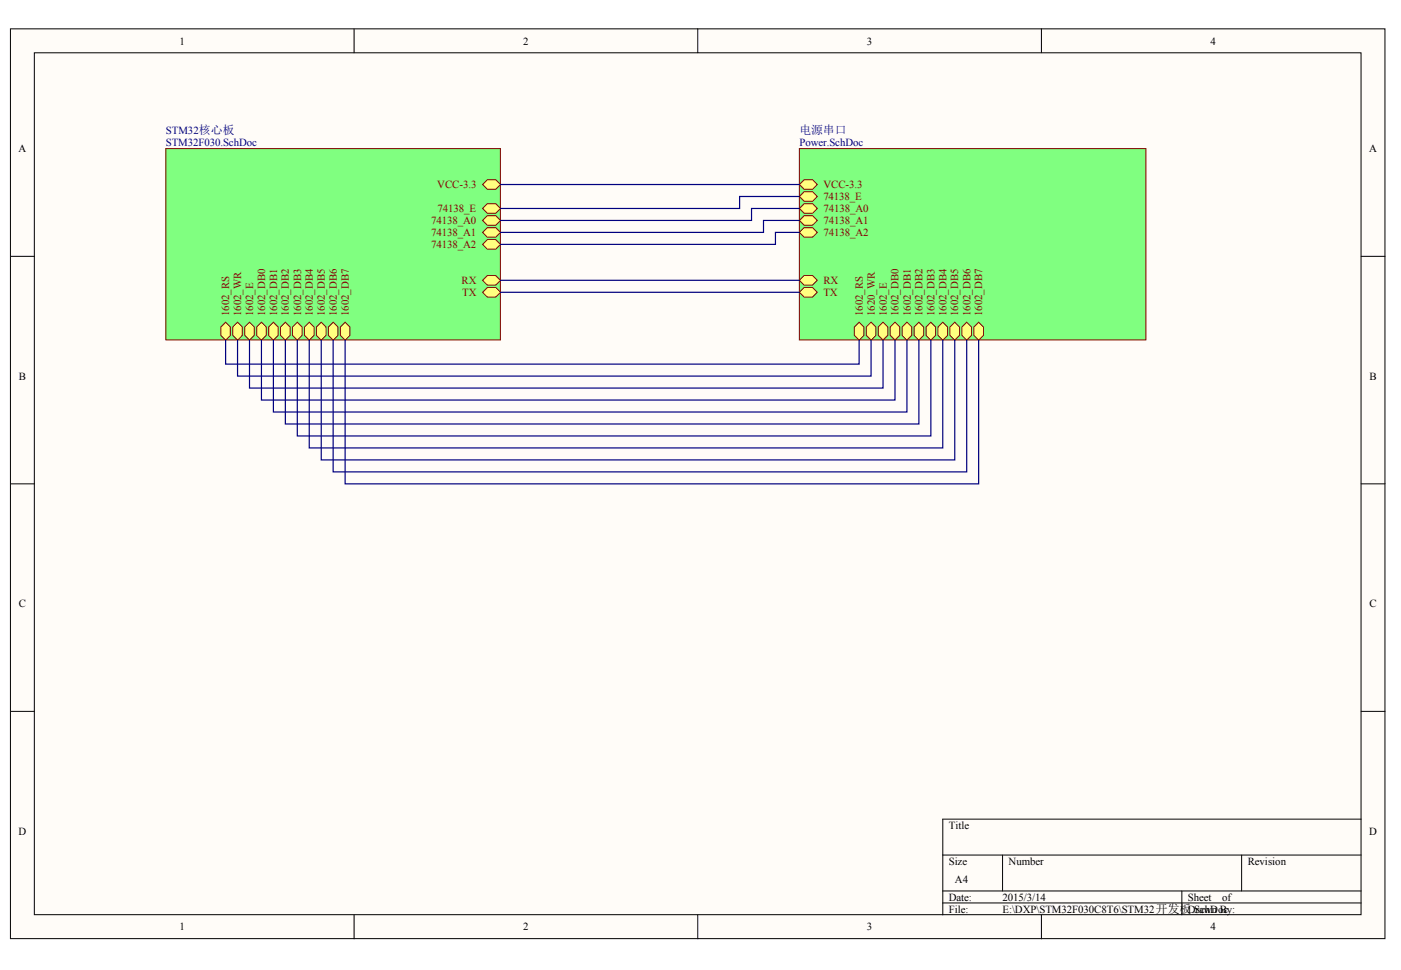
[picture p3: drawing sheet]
<svg xmlns="http://www.w3.org/2000/svg" width="289mm" height="200mm" viewBox="0 0 289 200" stroke-linecap="round" stroke-linejoin="round" font-family="sans-serif">
<g fill="#fffcf8" stroke="#000" stroke-width=".21">
<path d="M2.2 5.9h283.4v187.7h-283.4z"/>
<path d="M7.1 10.9h273.6v177.7h-273.6z"/>
</g>
<g fill="none" stroke="#000" stroke-width=".21">
<path d="M73 5.9v5M143.9 5.9v5M214.8 5.9v5M2.2 52.9h4.9M280.7 52.9h4.9M2.2 99.8h4.9M280.7 99.8h4.9M2.2 146.7h4.9M280.7 146.7h4.9M194.4 176.3h86.3M206.8 176.3v7.4M256.1 176.3v7.4"/>
<path d="M280.7 168.9h-86.3v19.8M73 188.7v4.9M143.9 188.7v4.9M194.4 183.7h86.3M194.4 186.2h86.3M214.8 188.7v4.9M243.7 183.7v5"/>
</g>
<path d="M34.2 30.6h69v39.5h-69z" fill="#80ff80" stroke="#800000" stroke-width=".21"/>
<g fill="#ffff80" stroke="#800000" stroke-width=".21">
<path d="M100.5 37.1h1.7l1 .9-1 1h-1.7l-1-1z" fill-rule="evenodd"/>
<path d="M100.5 42h1.7l1 1-1 1h-1.7l-1-1z" fill-rule="evenodd"/>
<path d="M100.5 44.5h1.7l1 1-1 .9h-1.7l-1-.9z" fill-rule="evenodd"/>
<path d="M100.5 46.9h1.7l1 1-1 1h-1.7l-1-1z" fill-rule="evenodd"/>
<path d="M100.5 49.4h1.7l1 1-1 1h-1.7l-1-1z" fill-rule="evenodd"/>
<path d="M46.5 66.4l1 1v1.8l-1 .9-1-.9v-1.8z" fill-rule="evenodd"/>
<path d="M49 66.4l1 1v1.8l-1 .9-1-.9v-1.8z" fill-rule="evenodd"/>
<path d="M53.9 66.4l1 1v1.8l-1 .9-1-.9v-1.8z" fill-rule="evenodd"/>
<path d="M56.4 66.4l1 1v1.8l-1 .9-1-.9v-1.8z" fill-rule="evenodd"/>
<path d="M58.8 66.4l1 1v1.8l-1 .9-.9-.9v-1.8z" fill-rule="evenodd"/>
<path d="M63.8 66.4l1 1v1.8l-1 .9-1-.9v-1.8z" fill-rule="evenodd"/>
<path d="M66.2 66.4l1 1v1.8l-1 .9-.9-.9v-1.8z" fill-rule="evenodd"/>
<path d="M68.7 66.4l1 1v1.8l-1 .9-1-.9v-1.8z" fill-rule="evenodd"/>
<path d="M61.3 66.4l1 1v1.8l-1 .9-1-.9v-1.8z" fill-rule="evenodd"/>
<path d="M51.5 66.4l.9 1v1.8l-.9 .9-1-.9v-1.8z" fill-rule="evenodd"/>
<path d="M71.2 66.4l1 1v1.8l-1 .9-1-.9v-1.8z" fill-rule="evenodd"/>
<path d="M100.5 56.8h1.7l1 1-1 1h-1.7l-1-1z" fill-rule="evenodd"/>
<path d="M100.5 59.3h1.7l1 1-1 1h-1.7l-1-1z" fill-rule="evenodd"/>
</g>
<path d="M164.8 30.6h71.5v39.5h-71.5z" fill="#80ff80" stroke="#800000" stroke-width=".21"/>
<g fill="#ffff80" stroke="#800000" stroke-width=".21">
<path d="M165.8 37.1h1.8l.9 .9-.9 1h-1.8l-1-1z" fill-rule="evenodd"/>
<path d="M165.8 39.5h1.8l.9 1-.9 1h-1.8l-1-1z" fill-rule="evenodd"/>
<path d="M165.8 42h1.8l.9 1-.9 1h-1.8l-1-1z" fill-rule="evenodd"/>
<path d="M165.8 44.5h1.8l.9 1-.9 .9h-1.8l-1-.9z" fill-rule="evenodd"/>
<path d="M165.8 46.9h1.8l.9 1-.9 1h-1.8l-1-1z" fill-rule="evenodd"/>
<path d="M177.2 66.4l1 1v1.8l-1 .9-1-.9v-1.8z" fill-rule="evenodd"/>
<path d="M179.6 66.4l1 1v1.8l-1 .9-.9-.9v-1.8z" fill-rule="evenodd"/>
<path d="M182.1 66.4l1 1v1.8l-1 .9-1-.9v-1.8z" fill-rule="evenodd"/>
<path d="M184.6 66.4l1 1v1.8l-1 .9-1-.9v-1.8z" fill-rule="evenodd"/>
<path d="M187 66.4l1 1v1.8l-1 .9-1-.9v-1.8z" fill-rule="evenodd"/>
<path d="M189.5 66.4l1 1v1.8l-1 .9-1-.9v-1.8z" fill-rule="evenodd"/>
<path d="M192 66.4l1 1v1.8l-1 .9-1-.9v-1.8z" fill-rule="evenodd"/>
<path d="M194.4 66.4l1 1v1.8l-1 .9-1-.9v-1.8z" fill-rule="evenodd"/>
<path d="M196.9 66.4l1 1v1.8l-1 .9-1-.9v-1.8z" fill-rule="evenodd"/>
<path d="M199.4 66.4l.9 1v1.8l-.9 .9-1-.9v-1.8z" fill-rule="evenodd"/>
<path d="M201.8 66.4l1 1v1.8l-1 .9-1-.9v-1.8z" fill-rule="evenodd"/>
<path d="M165.8 56.8h1.8l.9 1-.9 1h-1.8l-1-1z" fill-rule="evenodd"/>
<path d="M165.8 59.3h1.8l.9 1-.9 1h-1.8l-1-1z" fill-rule="evenodd"/>
</g>
<g fill="none" stroke="#000080" stroke-width=".25">
<path d="M103.2 38h61.6M103.2 57.8h61.6M164.8 40.5h-12.3v2.5h-49.3M164.8 43h-9.8v2.5h-51.8M164.8 45.5h-7.3v2.4h-54.3M164.8 47.9h-4.9v2.5h-56.7M46.5 70.1v5h130.7v-5M49 70.1v7.5h130.6v-7.5M51.5 70.1v9.9h130.6v-9.9M53.9 70.1v12.4h130.7v-12.4M56.4 70.1v14.9h130.6v-14.9M58.8 70.1v17.3h130.7v-17.3"/>
<path d="M61.3 70.1v19.8h130.7v-19.8M63.8 70.1v22.3h130.6v-22.3M66.2 70.1v24.7h130.7v-24.7M68.7 70.1v27.2h130.7v-27.2M71.2 70.1v29.7h130.6v-29.7M103.2 60.3h61.6"/>
</g>
<text font-size="2.4" fill="#000080" x="164.9" y="27.7">电源串口</text>
<g font-size="2.2">
<text x="37" y="9.2">1</text>
<text x="107.9" y="9.2">2</text>
<text x="178.8" y="9.2">3</text>
<text x="249.6" y="9.2">4</text>
<text x="3.8" y="31.4">A</text>
<text x="282.4" y="31.4">A</text>
<text x="3.9" y="78.3">B</text>
<text x="282.4" y="78.3">B</text>
<text x="3.9" y="125.2">C</text>
<text x="282.4" y="125.2">C</text>
<text x="3.8" y="172.1">D</text>
<text x="195.7" y="170.9">Title</text>
<text x="282.4" y="172.1">D</text>
<text x="195.7" y="178.3">Size</text>
<text x="208" y="178.3">Number</text>
<text x="257.3" y="178.3">Revision</text>
<text x="195.7" y="185.7">Date:</text>
<text x="196.9" y="182">A4</text>
<text x="206.7" y="185.7">2015/3/14</text>
<text x="245" y="185.7">Sheet</text>
<text x="252" y="185.7">of</text>
<text x="37" y="191.9">1</text>
<text x="107.9" y="191.9">2</text>
<text x="178.8" y="191.9">3</text>
<text x="195.7" y="188.2">File:</text>
<text x="206.7" y="188.2">E:\DXP\STM32F030C8T6\STM32开发板Drawn By:</text>
<text x="245.8" y="188.2">.SchDoc</text>
<text x="249.6" y="191.9">4</text>
</g>
<g font-size="2.2" fill="#000080">
<text x="34.2" y="27.7">STM32核心板</text>
<text x="34.2" y="30.2">STM32F030.SchDoc</text>
<text x="164.9" y="30.2">Power.SchDoc</text>
</g>
<g font-size="2.2" fill="#800000">
<text x="90.2" y="38.8">VCC-3.3</text>
<text x="169.8" y="38.8">VCC-3.3</text>
<text x="169.8" y="41.3">74138_E</text>
<text x="88.9" y="46.2">74138_A0</text>
<text x="90.3" y="43.7">74138_E</text>
<text x="169.8" y="43.7">74138_A0</text>
<text x="169.8" y="46.2">74138_A1</text>
<text x="88.9" y="48.7">74138_A1</text>
<text x="88.9" y="51.1">74138_A2</text>
<text x="169.8" y="48.7">74138_A2</text>
<text x="95.2" y="58.6">RX</text>
<text x="169.8" y="58.6">RX</text>
<text x="47.3" y="65.2" transform="rotate(-90 47.3 65.2)">1602_RS</text>
<text x="49.7" y="65.2" transform="rotate(-90 49.7 65.2)">1602_WR</text>
<text x="52.2" y="65.2" transform="rotate(-90 52.2 65.2)">1602_E</text>
<text x="54.7" y="65.2" transform="rotate(-90 54.7 65.2)">1602_DB0</text>
<text x="57.1" y="65.2" transform="rotate(-90 57.1 65.2)">1602_DB1</text>
<text x="59.6" y="65.2" transform="rotate(-90 59.6 65.2)">1602_DB2</text>
<text x="62.1" y="65.2" transform="rotate(-90 62.1 65.2)">1602_DB3</text>
<text x="64.5" y="65.2" transform="rotate(-90 64.5 65.2)">1602_DB4</text>
<text x="67" y="65.2" transform="rotate(-90 67 65.2)">1602_DB5</text>
<text x="69.5" y="65.2" transform="rotate(-90 69.5 65.2)">1602_DB6</text>
<text x="71.9" y="65.2" transform="rotate(-90 71.9 65.2)">1602_DB7</text>
<text x="95.3" y="61">TX</text>
<text x="169.8" y="61">TX</text>
<text x="177.9" y="65.2" transform="rotate(-90 177.9 65.2)">1602_RS</text>
<text x="180.4" y="65.2" transform="rotate(-90 180.4 65.2)">1620_WR</text>
<text x="182.9" y="65.2" transform="rotate(-90 182.9 65.2)">1602_E</text>
<text x="185.3" y="65.2" transform="rotate(-90 185.3 65.2)">1602_DB0</text>
<text x="187.8" y="65.2" transform="rotate(-90 187.8 65.2)">1602_DB1</text>
<text x="190.3" y="65.2" transform="rotate(-90 190.3 65.2)">1602_DB2</text>
<text x="192.7" y="65.2" transform="rotate(-90 192.7 65.2)">1602_DB3</text>
<text x="195.2" y="65.2" transform="rotate(-90 195.2 65.2)">1602_DB4</text>
<text x="197.6" y="65.2" transform="rotate(-90 197.6 65.2)">1602_DB5</text>
<text x="200.1" y="65.2" transform="rotate(-90 200.1 65.2)">1602_DB6</text>
<text x="202.6" y="65.2" transform="rotate(-90 202.6 65.2)">1602_DB7</text>
</g>
</svg>
